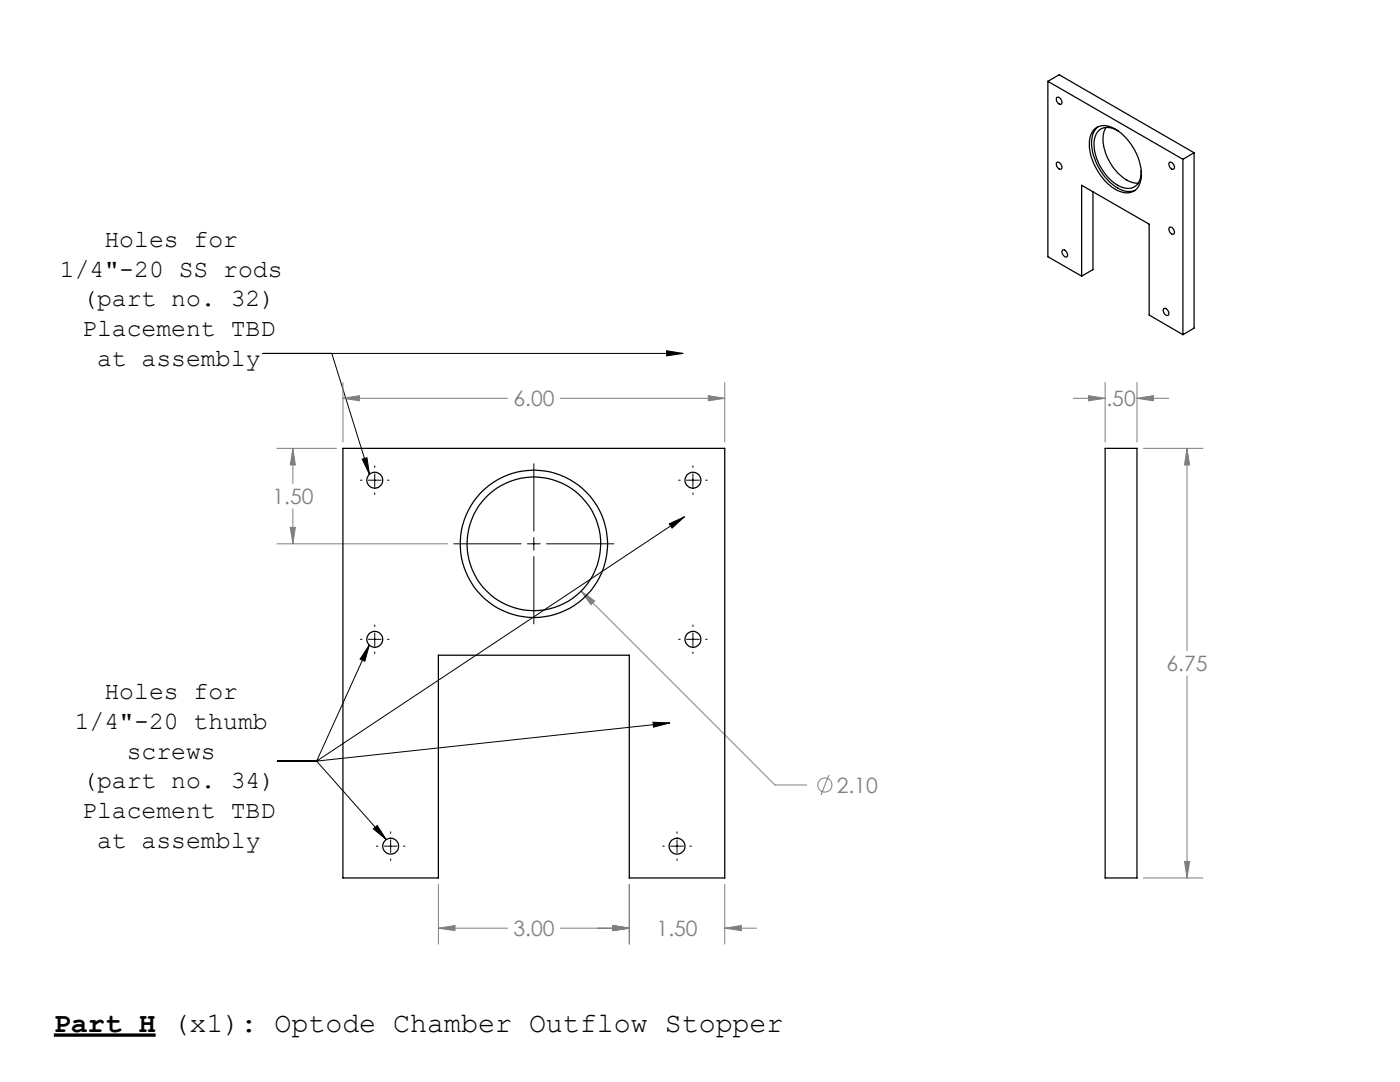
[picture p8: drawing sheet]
<svg xmlns="http://www.w3.org/2000/svg" width="279mm" height="216mm" viewBox="0 0 279 216" stroke-linecap="round" stroke-linejoin="round" font-family="sans-serif">
<g fill="none" stroke="#808080" stroke-width=".2">
<path d="M68.4 79.5l3.4-.5v1zM68.4 76.3v11.9M68.4 79.5h32.9M111.8 79.5h32.8M141.4 79l3.2 .5-3.2 .5zM144.6 76.3v11.9M214.2 79.5h6.4M217.2 79l3.4 .5-3.4 .5zM220.6 76.3v11.9M226.9 79.5l3.3-.5v1zM226.9 79.5h6.4M226.9 76.3v11.9"/>
<path d="M55.3 89.5h11.9M58.5 89.5l.4 3.3h-1zM58.5 89.5v7M228.2 89.5h11.9M236.9 89.5l.5 3.3h-1zM236.9 89.5v40.3M55.3 108.5h34M57.9 105.2h1l-.4 3.3zM58.5 101.5v7M116 117.9l2.7 2-.8 .7zM116 117.9l38.7 38.7h6.3M236.9 134.9v40.3"/>
<path d="M165.5 154.6l-1.7 4M87.5 176.5v11.9M125.6 176.5v11.9M144.6 176.5v11.9M228.2 175.2h11.9M236.4 171.9h1l-.5 3.3zM87.5 185.2l3.3-.5v1zM87.5 185.2h13.8M111.8 185.2h13.8M122.3 184.7l3.3 .5-3.3 .5zM144.6 185.2l3.4-.5v1zM144.6 185.2h6.4"/>
<circle cx="164.6" cy="156.6" r="1.41"/>
</g>
<path d="M10.7 206.5h20.4" fill="none" stroke="#000" stroke-width=".67" stroke-linecap="butt"/>
<g fill="none" stroke="#000" stroke-width=".2">
<path d="M52.5 70.5h83.8M66.2 70.5l7.5 24.2M133 70l3.3 .5-3.3 .5zM71.9 95.8h.3M72.3 91.6l.9-.3 .5 3.4zM73.5 95.8h2.6M74.8 93v.3M74.8 94.5v2.6M74.8 98.4v.3M77.3 95.8h.3M106.5 92.5v13.5M135.4 95.8h.3"/>
<path d="M137 95.8h2.6M138.3 93v.3M138.3 94.5v2.6M138.3 98.4v.3M140.8 95.8h.3M90.6 108.5h13.4M105.3 108.5h2.5M106.5 107.2v2.6M106.5 111.1v13.4M109.1 108.5h13.4M133.6 104.5l3-1.4-2.5 2.3zM136.6 103.1l-73.4 48.8"/>
<path d="M71.9 127.6h.3M73.5 127.6h2.6M73.7 128.7l-10.5 23.2M73.7 128.7l-.9 3.2-.9-.4zM74.8 124.7v.3M74.8 126.3v2.5M74.8 130.1v.3M77.3 127.6h.3M135.4 127.6h.3M137 127.6h2.6M138.3 124.7v.3M138.3 126.3v2.5"/>
<path d="M138.3 130.1v.3M140.8 127.6h.3M55.4 151.9h7.8M63.2 151.9l13.9 15.6M130.3 144.1l3.4 .2-3.3 .8zM133.7 144.3l-70.5 7.6M74.5 165.4l.8-.7 1.8 2.8zM75.1 168.8h.3M76.7 168.8h2.5M78 166v.3M78 167.6v2.5M78 171.4v.3"/>
<path d="M80.5 168.8h.3M132.3 168.8h.3M133.8 168.8h2.6M135.1 166v.3M135.1 167.6v2.5M135.1 171.4v.3M137.7 168.8h.3"/>
</g>
<path d="M72.3 91.6l.9-.3 .5 3.4zM133 70l3.3 .5-3.3 .5zM73.7 128.7l-.9 3.2-.9-.4zM74.5 165.4l.8-.7 1.8 2.8zM130.3 144.1l3.4 .2-3.3 .8zM133.6 104.5l3-1.4-2.5 2.3z" fill="#000"/>
<path d="M141.4 79l3.2 .5-3.2 .5zM68.4 79.5l3.4-.5v1zM116 117.9l1.9 2.7 .8-.7zM122.3 184.7l3.3 .5-3.3 .5zM144.6 185.2l3.4-.5v1zM87.5 185.2l3.3-.5v1zM122.3 184.7l3.3 .5-3.3 .5zM57.9 105.2h1l-.4 3.3zM58.5 89.5l.4 3.3h-1zM217.2 79l3.4 .5-3.4 .5zM226.9 79.5l3.3-.5v1zM236.4 171.9h1l-.5 3.3zM236.9 89.5l.5 3.3h-1z" fill="#808080"/>
<g fill="none" stroke="#000" stroke-width=".25">
<path d="M209.1 16.2l27 15.6M209.1 16.2l2.3-1.3 26.9 15.6M209.1 16.2v35l6.8 3.9M210.9 19.4a.87 .87 0 0 1 .9 .5 .87 .87 0 0 1-.1 .9 .97 .97 0 0 1-.8-1.4zM210.9 32.4a.85 .85 0 0 1 .9 .4 .85 .85 0 0 1-.1 1 .96 .96 0 0 1-.8-1.4zM218.1 38.2v15.6l-2.2 1.3M218.4 25.8a3.4 3.4 0 0 1 4.2 0 11.2 11.2 0 0 1 5.1 10 3 3 0 0 1-4.7 2.2 11.4 11.4 0 0 1-5.6-9.9l.3-1.1zM219.1 25.3a4.7 4.7 0 0 0-1.1 4.8 10.6 10.6 0 0 0 6.5 8l1.1 .1 .9-.2M220.7 25.4a6.5 6.5 0 0 0 .4 6.1 8.8 8.8 0 0 0 5.2 5h.9M223.2 26.2a2.91 2.91 0 0 0-4.4 .5 7.5 7.5 0 0 0 .9 6.8 7.3 7.3 0 0 0 5.5 4.1 2.71 2.71 0 0 0 2.6-2.9v-.7M233.4 32.4a.85 .85 0 0 1 .8 .4 .85 .85 0 0 1 0 1 .92 .92 0 0 1-.8-1.4zM236.1 31.8v35"/>
<path d="M238.3 30.5v35l-2.2 1.3M238.3 30.5l-2.2 1.3M212 50a.8 .8 0 0 1 1 .9 .39 .39 0 0 1-.3 .4 .39 .39 0 0 1-.4-.3l-.3-.4zM215.9 55.1v-18.1l13.4 7.7v18.2l6.8 3.9M233.4 45.4a.87 .87 0 0 1 .8 .4 .87 .87 0 0 1 0 .9 .97 .97 0 0 1-.8-1.3zM232.3 61.6a.87 .87 0 0 1 .8 .4 .87 .87 0 0 1-.1 .9 .94 .94 0 0 1-.7-1.3zM68.4 89.5h76.2v85.7h-19v-44.5h-38.1v44.5h-19.1zM220.6 89.5h6.3v85.7h-6.3z"/>
<circle cx="74.8" cy="95.8" r="1.59"/>
<circle cx="138.3" cy="95.8" r="1.59"/>
<circle cx="106.6" cy="108.5" r="14.7"/>
<circle cx="106.6" cy="108.5" r="13.3"/>
<circle cx="74.8" cy="127.6" r="1.59"/>
<circle cx="138.3" cy="127.6" r="1.59"/>
<circle cx="78" cy="168.8" r="1.59"/>
<circle cx="135.1" cy="168.8" r="1.59"/>
</g>
<text font-size="5.6" x="10.7" y="205.8">Part H (x1): Optode Chamber Outflow Stopper</text>
<g font-size="4.9">
<text x="20.8" y="49.3">Holes for</text>
<text x="12" y="55.2">1/4&quot;-20 SS rods</text>
<text x="16.4" y="61.1">(part no. 32)</text>
<text x="16.4" y="67.1">Placement TBD</text>
<text x="19.4" y="73">at assembly</text>
<text x="20.8" y="139.5">Holes for</text>
<text x="14.9" y="145.4">1/4&quot;-20 thumb</text>
<text x="25.3" y="151.4">screws</text>
<text x="16.4" y="157.3">(part no. 34)</text>
<text x="16.4" y="163.2">Placement TBD</text>
<text x="19.4" y="169.2">at assembly</text>
</g>
<g font-size="4.2" fill="#808080">
<text x="102.5" y="81.1">6.00</text>
<text x="220.8" y="81.1">.50</text>
<text x="54.4" y="100.6">1.50</text>
<text x="232.8" y="133.9">6.75</text>
<text x="167" y="158.2">2.10</text>
<text x="102.5" y="186.8">3.00</text>
<text x="131" y="186.8">1.50</text>
</g>
</svg>
